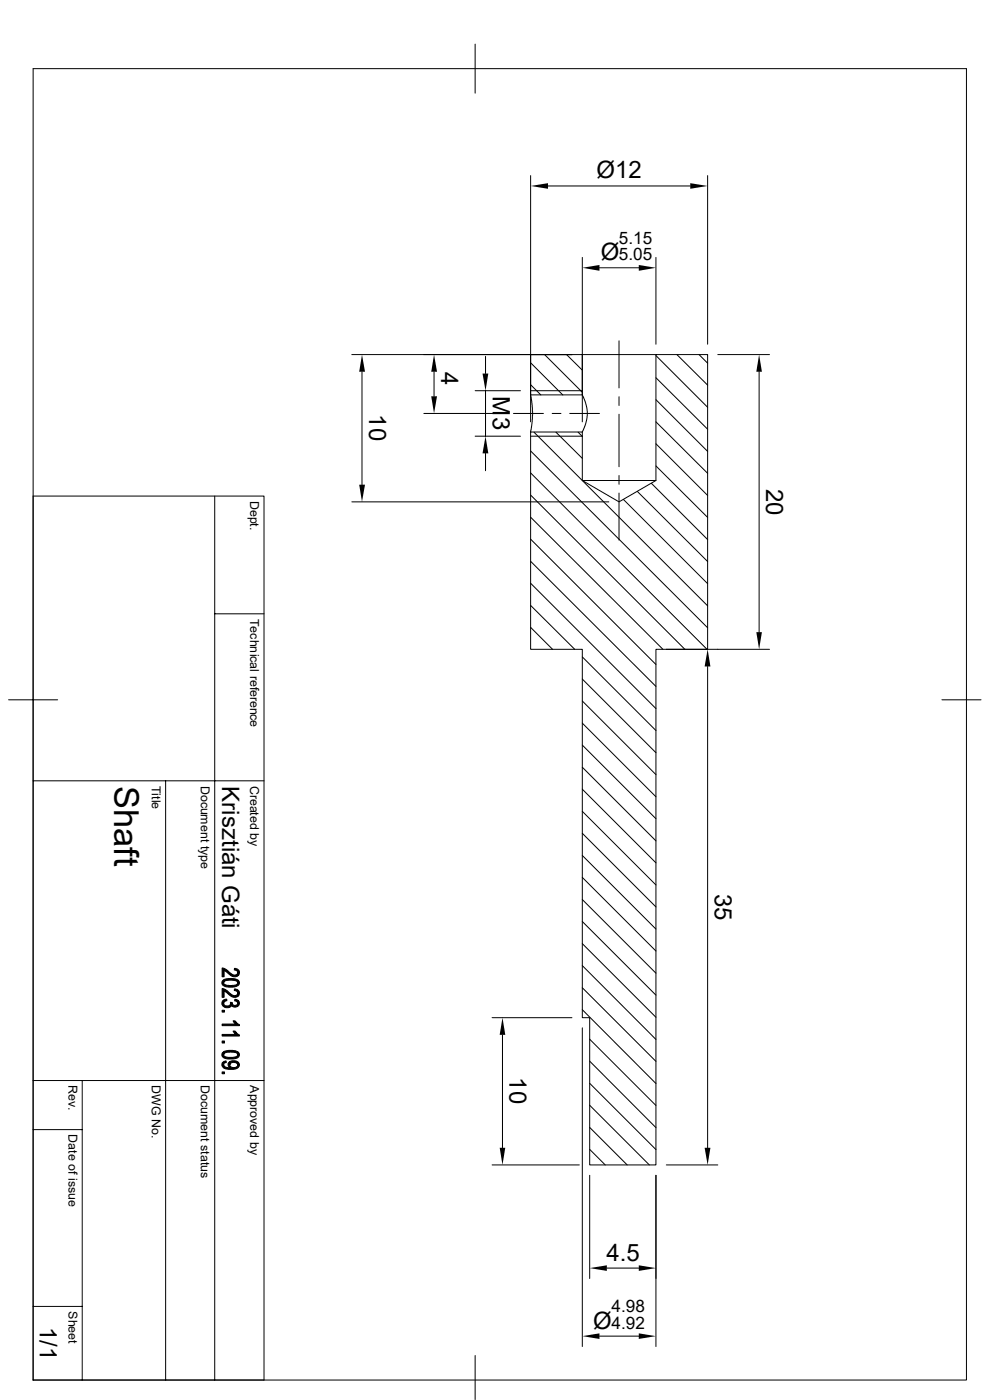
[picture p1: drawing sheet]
<svg xmlns="http://www.w3.org/2000/svg" width="210mm" height="297mm" viewBox="0 0 210 297" stroke-linecap="round" stroke-linejoin="round" font-family="sans-serif">
<g fill="none" stroke="#000" stroke-width=".21">
<path d="M7 14.6h198v278.2h-198zM100.8 9.4v10.4M112.6 37.3v52.2M116.2 39.5h30.2M150.1 37.3v35.7M123.5 54.6v34.9M127.2 56.8h8.3M139.1 54.6v18.4M74.6 75.2h46.7M76.8 78.9v23.9M92.1 78.9v5.2M103 75.6v3.6"/>
<path d="M112.6 77l6.8 6.8M112.6 75.2h10.9v8.6h-10.9zM115.5 75.2l8 8M120.2 75.2l3.3 3.3M123.5 75.2h15.6M131.3 72.3v10M139.1 75.4l11 11M143.6 75.2l6.5 6.5M148.3 75.2l1.8 1.8M152.3 75.2h10.9M161 78.9v55.2M89.9 87.7h16.9"/>
<path d="M100.8 82.9h9.6M100.8 92.5h9.6M103 82.9v9.6M103 96.2v3.7M108.9 87.7h6.4M112.6 81.6l2.1 2.2M112.6 95.7l37.5 37.5M112.6 91.7h10.9v10.2l7.8 4.6 7.8-4.6v-26.7h11v62.6h-11v109.3h-14v-31.2h-1.6v-78.1h-10.9zM112.6 83.8l.4 3.5-.1 2.2-.3 2.2M112.6 82.9h10.9M112.6 92.5h10.9M113.3 91.7l10.2 10.2h15.6"/>
<path d="M117.1 87.7h1.9M117.9 91.7l5.6 5.5M120.9 87.7h6.3M122.6 91.7l.9 .9M123.5 83.8l.7 1.7 .4 1.7-.1 1.9-1 2.6M131.3 84.2v1.8M131.3 87.9v11.1M139.1 80.1l11 11M139.1 84.8l11 11M139.1 89.5l11 10.9M139.1 94.1l11 11M139.1 98.8l11 11"/>
<path d="M7 105.2h49v187.6h-49M45.6 105.2v187.6M74.6 106.5h54.6M112.6 100.3l37.4 37.5M112.6 105l32.7 32.8M112.6 109.7l28 28.1M112.6 114.4l26.5 26.6M112.6 119.1l26.5 26.5M123.6 102l26.5 26.5M131.3 100.9v1.8M131.3 104.6v10M132.2 106l17.9 17.8"/>
<path d="M135.2 104.3l14.9 14.8M138.2 102.5l11.9 12M45.6 130.2h10.4M112.6 123.7l26.5 26.6M112.6 128.4l9.3 9.4M112.6 133.1l4.6 4.7M123.5 139.4l15.6 15.6M141.4 137.8h21.8M1.8 148.5h10.4M123.5 144.1l15.6 15.6M123.5 148.7l15.6 15.6M123.5 153.4l15.6 15.6"/>
<path d="M123.5 158.1l15.6 15.6M150.1 141.4v102.1M199.8 148.5h8.3M7 165.7h49M35.1 165.7v127.1M123.5 162.8l15.6 15.6M123.5 167.4l15.6 15.6M123.5 172.1l15.6 15.6M123.5 176.8l15.6 15.6M123.5 181.5l15.6 15.6M123.5 186.1l15.6 15.7M123.5 190.8l15.6 15.7"/>
<path d="M123.5 195.5l15.6 15.6M104.4 215.9h16.9M106.6 219.5v24M123.5 200.2l15.6 15.6M123.5 204.9l15.6 15.6M123.5 209.5l15.6 15.7M123.5 214.2l15.6 15.7M123.5 218.1v67.6M7 239.6h10.4M7 229.2h49M17.4 229.2v63.6M125.1 220.5l14 14"/>
<path d="M125.1 225.1l14 14.1M125.1 229.8l14 14.1M125.1 234.5l12.7 12.6M125.1 239.2l8 7.9M104.4 247.1h18.5M125.1 243.8l3.3 3.3M125.1 249.3v21.9M139.1 249.3v36.4M141.4 247.1h10.9M7 277.2h10.4M128.7 269h6.8M100.8 287.6v9.3"/>
<path d="M127.2 283.5h8.3"/>
</g>
<g fill="#000" stroke="#000" stroke-width=".21">
<path d="M47.1 214.3h.5v.4h-.5z" fill-rule="evenodd"/>
<path d="M47.4 212.2l.7-.2v.3l-.6 .3v.3z" fill-rule="evenodd"/>
<path d="M47.3 212.3l.1-.1 .1 .7a.74 .74 0 0 0 .7 .5 .74 .74 0 0 0 .7-.5v.6a1.05 1.05 0 0 1-1.4 .1 1.05 1.05 0 0 1-.2-1.3z" fill-rule="evenodd"/>
<path d="M48.9 212.6l.3 .1v.7l-.1-.1-.2 .2z" fill-rule="evenodd"/>
<path d="M49.4 216.6h.5l.1 .2v.5z" fill-rule="evenodd"/>
<path d="M49.4 218.7h.5l.1 .2v.6z" fill-rule="evenodd"/>
<path d="M47.1 205.4l.8 .2 .8 .7a.98 .98 0 0 0 1.7 .1v.7a1.98 1.98 0 0 1-2.3-.9l-.6-.3v1.3h-.4z" fill-rule="evenodd"/>
<path d="M47.5 207.9l.9-.3h1.4l.6 .3v.6a1.37 1.37 0 0 0-1.5-.6 1.58 1.58 0 0 0-1.4 .5z" fill-rule="evenodd"/>
<path d="M47.1 209.7l.8 .3 .8 .7a.98 .98 0 0 0 1.7 0v.7a1.98 1.98 0 0 1-2.3-.8l-.6-.4v1.4h-.4z" fill-rule="evenodd"/>
<path d="M49.8 212l.7 .2-.1 .7v-.3l-.6-.3z" fill-rule="evenodd"/>
<path d="M49.7 205.4a.89 .89 0 0 1 1 .6 .89 .89 0 0 1-.3 1.1v-1l-.7-.3z" fill-rule="evenodd"/>
<path d="M47.2 208.1l.2-.2 .1 .6a1.06 1.06 0 0 0 1.3 .6h.1a1.24 1.24 0 0 0 1.5-.6v-.6a.79 .79 0 0 1 .3 .9 .79 .79 0 0 1-.8 .5l-1.7 .1a.92 .92 0 0 1-1-1.3z" fill-rule="evenodd"/>
<path d="M49.7 209.8a.89 .89 0 0 1 1 .5 .89 .89 0 0 1-.3 1.1v-.9l-.7-.4z" fill-rule="evenodd"/>
<path d="M49.2 212.7a.6 .6 0 0 0 .6 .6 .6 .6 0 0 0 .6-.4l.1-.7a.87 .87 0 0 1 0 1.3 .87 .87 0 0 1-1.3-.1z" fill-rule="evenodd"/>
<path d="M47.1 217.3h2.9v-.5l.8 .6v.2h-3.7z" fill-rule="evenodd"/>
<path d="M47.1 219.5h2.9v-.6l.8 .7v.2h-3.7z" fill-rule="evenodd"/>
<path d="M47.1 220.9h.5v.4h-.5z" fill-rule="evenodd"/>
<path d="M47.1 227.4h.5v.4h-.5z" fill-rule="evenodd"/>
<path d="M47.2 225.5l.8-.4v.3l-.5 .3-.1 .8-.3-.4z" fill-rule="evenodd"/>
<path d="M48.7 225.3l.2 1.2a.72 .72 0 0 1-.2-1.2z" fill-rule="evenodd"/>
<path d="M47.4 223.1l1.1-.3 1.5 .1 .4 .2v.7a1.3 1.3 0 0 0-1.5-.6 1.3 1.3 0 0 0-1.4 .6z" fill-rule="evenodd"/>
<path d="M48.7 225.3l.3-.2a1.6 1.6 0 0 1 1.5 .2l-.1 .6a.89 .89 0 0 0-.8-.5 .89 .89 0 0 0-.8 .5z" fill-rule="evenodd"/>
<path d="M47.2 223.3l.2-.2 .1 .7a1.63 1.63 0 0 0 1.8 .5l1-.2 .1-1a.79 .79 0 0 1 .3 1 .79 .79 0 0 1-.8 .5l-1.6 .1a1.05 1.05 0 0 1-1.2-1.3z" fill-rule="evenodd"/>
<path d="M47.5 225.9a1.28 1.28 0 0 0 1.4 .6v-.3a.96 .96 0 0 0 1.5-.3l.1-.6a.9 .9 0 0 1 .1 1.1 .9 .9 0 0 1-.9 .4l-1.9-.1-.4-.2z" fill-rule="evenodd"/>
</g>
<g fill="#000">
<path d="M112.6 39.5l3.6-.6v1.1zM146.4 38.9l3.7 .6-3.7 .5zM123.5 56.8l3.7-.6v1.2zM135.5 56.2l3.6 .6-3.6 .6zM76.8 75.2l.6 3.7h-1.2zM92.1 75.2l.6 3.7h-1.2zM102.4 79.2h1.2l-.6 3.7zM161 75.2l.6 3.7h-1.2zM91.5 84.1h1.2l-.6 3.6zM103 92.5l.6 3.7h-1.2zM76.2 102.8h1.2l-.6 3.7zM160.4 134.1h1.2l-.6 3.7z"/>
<path d="M150.1 137.8l.6 3.6h-1.2zM106.6 215.9l.6 3.6h-1.2zM106 243.5h1.2l-.6 3.6zM149.5 243.5h1.2l-.6 3.6zM125.1 269l3.6-.6v1.2zM135.5 268.4l3.6 .6-3.6 .6zM123.5 283.5l3.7-.6v1.2zM135.5 282.9l3.6 .6-3.6 .6z"/>
</g>
<text font-size="7.3" x="24.2" y="166.7" transform="rotate(90 24.2 166.7)">Shaft</text>
<g font-size="5.1">
<text x="126.5" y="37.8">Ø12</text>
<text x="127.5" y="55.2">Ø</text>
<text x="93.6" y="78.9" transform="rotate(90 93.6 78.9)">4</text>
<text x="78.3" y="87.9" transform="rotate(90 78.3 87.9)">10</text>
<text x="104.5" y="84.1" transform="rotate(90 104.5 84.1)">M3</text>
<text x="162.6" y="103.7" transform="rotate(90 162.6 103.7)">20</text>
<text x="47.1" y="166.7" transform="rotate(90 47.1 166.7)">Krisztián Gáti</text>
<text x="151.6" y="189.6" transform="rotate(90 151.6 189.6)">35</text>
<text x="108.1" y="228.5" transform="rotate(90 108.1 228.5)">10</text>
<text x="128.7" y="267.5">4.5</text>
<text x="8.4" y="281.4" transform="rotate(90 8.4 281.4)">1/1</text>
<text x="125.8" y="281.9">Ø</text>
</g>
<g font-size="3.6">
<text x="131.3" y="51.7">5.15</text>
<text x="131.3" y="55.2">5.05</text>
<text x="129.7" y="278.3">4.98</text>
<text x="129.7" y="281.9">4.92</text>
</g>
<g font-size="2.6">
<text x="53.1" y="106.3" transform="rotate(90 53.1 106.3)">Dept.</text>
<text x="53.1" y="131.3" transform="rotate(90 53.1 131.3)">Technical reference</text>
<text x="32.2" y="166.7" transform="rotate(90 32.2 166.7)">Title</text>
<text x="42.6" y="166.7" transform="rotate(90 42.6 166.7)">Document type</text>
<text x="53.1" y="166.7" transform="rotate(90 53.1 166.7)">Created by</text>
<text x="14.5" y="230.2" transform="rotate(90 14.5 230.2)">Rev.</text>
<text x="32.2" y="230.2" transform="rotate(90 32.2 230.2)">DWG No.</text>
<text x="42.6" y="230.2" transform="rotate(90 42.6 230.2)">Document status</text>
<text x="53.1" y="230.2" transform="rotate(90 53.1 230.2)">Approved by</text>
<text x="14.5" y="240.7" transform="rotate(90 14.5 240.7)">Date of issue</text>
<text x="14.5" y="278.2" transform="rotate(90 14.5 278.2)">Sheet</text>
</g>
</svg>
